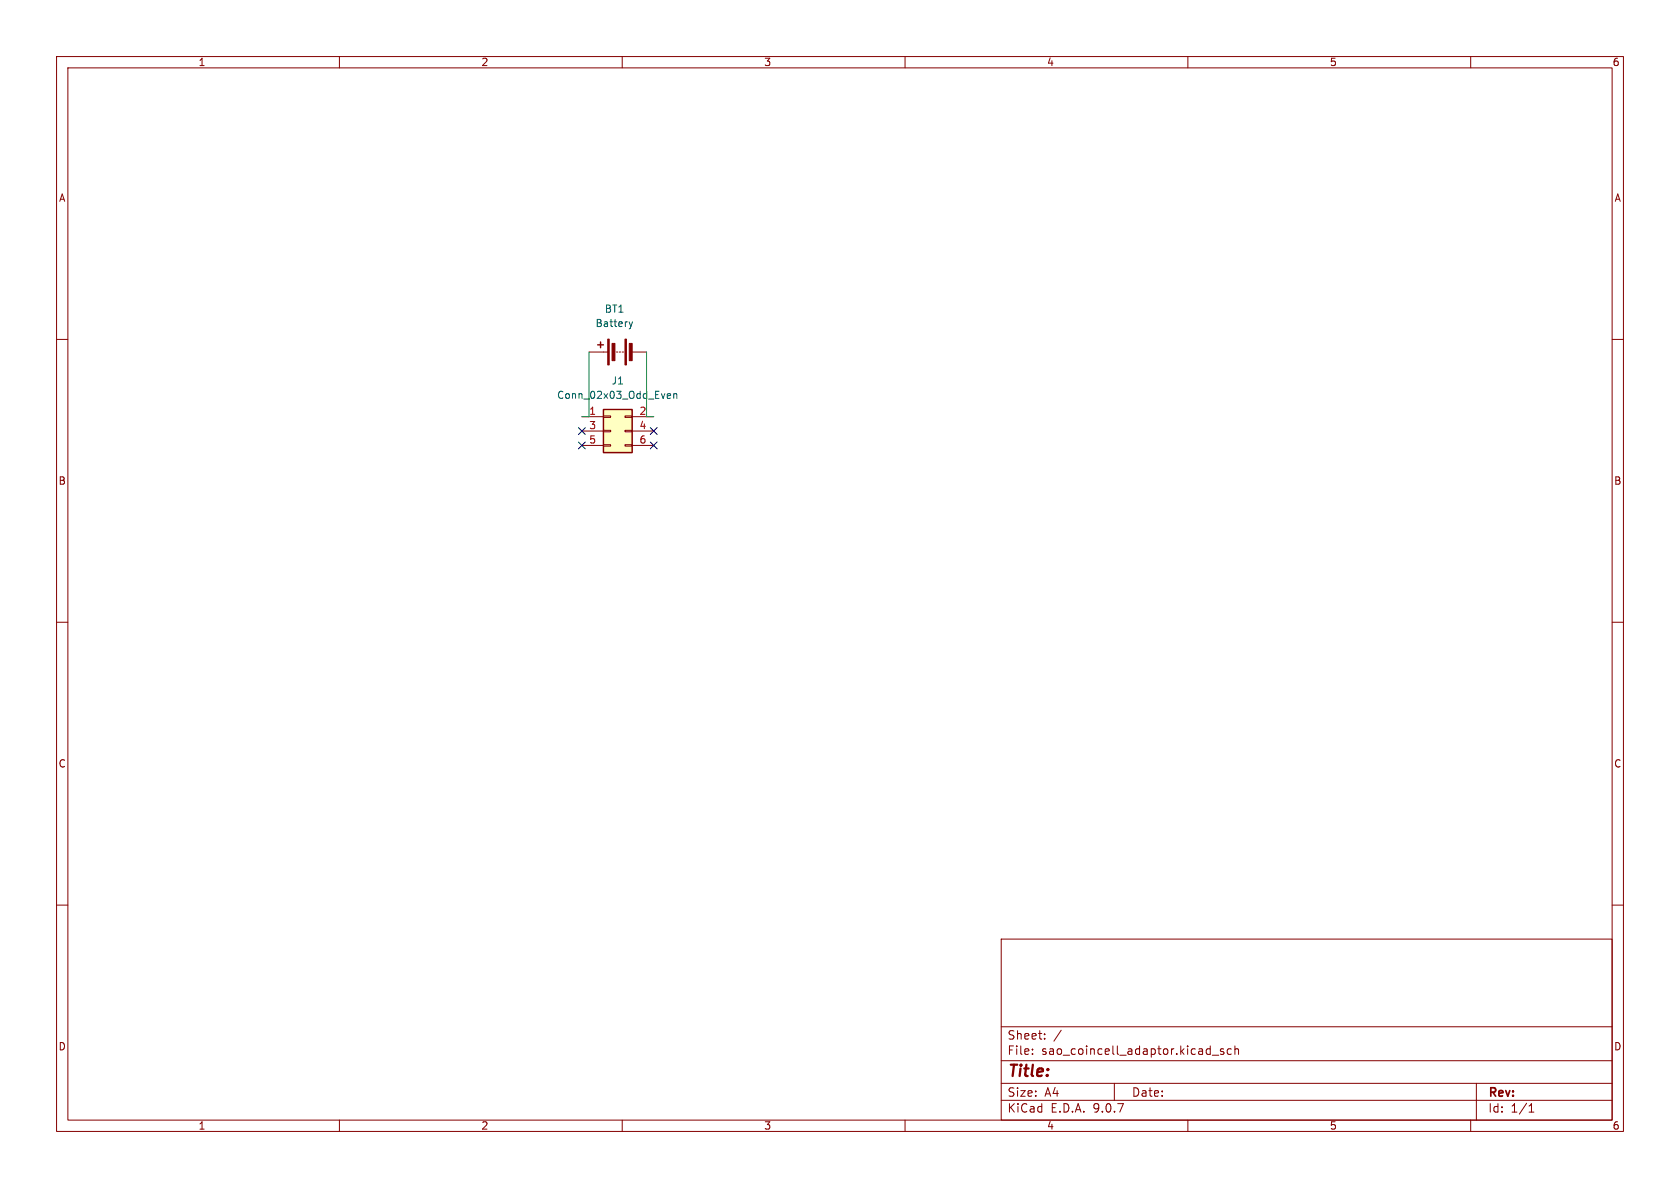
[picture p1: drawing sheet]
(kicad_sch
 (version 20250114)
 (generator "eeschema")
 (generator_version "9.0")
 (paper "A4")
 (lib_symbols
  (symbol "Connector_Generic:Conn_02x03_Odd_Even"
   (pin_names
    (offset 1.016) (hide yes)) (exclude_from_sim no) (in_bom yes) (on_board yes)
   (property "Reference" "J" (at 1.27 5.08 0) (effects (font (size 1.27 1.27))))
   (property "Value" "Conn_02x03_Odd_Even" (at 1.27 -5.08 0) (effects (font (size 1.27 1.27))))
   (property "Footprint" "" (at 0 0 0) (effects (font (size 1.27 1.27)) (hide yes)))
   (property "Datasheet" "~" (at 0 0 0) (effects (font (size 1.27 1.27)) (hide yes)))
   (property "Description" "Generic connector, double row, 02x03, odd/even pin numbering scheme (row 1 odd numbers, row 2 even numbers), script generated (kicad-library-utils/schlib/autogen/connector/)" (at 0 0 0) (effects (font (size 1.27 1.27)) (hide yes)))
   (symbol "Conn_02x03_Odd_Even_1_1"
    (rectangle (start -1.27 3.81) (end 3.81 -3.81) (stroke (width 0.254) (type default)) (fill (type background)))
    (rectangle (start -1.27 2.667) (end 0 2.413) (stroke (width 0.1524) (type default)) (fill (type none)))
    (rectangle (start -1.27 0.127) (end 0 -0.127) (stroke (width 0.1524) (type default)) (fill (type none)))
    (rectangle (start -1.27 -2.413) (end 0 -2.667) (stroke (width 0.1524) (type default)) (fill (type none)))
    (rectangle (start 3.81 2.667) (end 2.54 2.413) (stroke (width 0.1524) (type default)) (fill (type none)))
    (rectangle (start 3.81 0.127) (end 2.54 -0.127) (stroke (width 0.1524) (type default)) (fill (type none)))
    (rectangle (start 3.81 -2.413) (end 2.54 -2.667) (stroke (width 0.1524) (type default)) (fill (type none)))
    (pin passive line (at -5.08 2.54 0) (length 3.81) (name "Pin_1" (effects (font (size 1.27 1.27)))) (number "1" (effects (font (size 1.27 1.27)))))
    (pin passive line (at -5.08 0 0) (length 3.81) (name "Pin_3" (effects (font (size 1.27 1.27)))) (number "3" (effects (font (size 1.27 1.27)))))
    (pin passive line (at -5.08 -2.54 0) (length 3.81) (name "Pin_5" (effects (font (size 1.27 1.27)))) (number "5" (effects (font (size 1.27 1.27)))))
    (pin passive line (at 7.62 2.54 180) (length 3.81) (name "Pin_2" (effects (font (size 1.27 1.27)))) (number "2" (effects (font (size 1.27 1.27)))))
    (pin passive line (at 7.62 0 180) (length 3.81) (name "Pin_4" (effects (font (size 1.27 1.27)))) (number "4" (effects (font (size 1.27 1.27)))))
    (pin passive line (at 7.62 -2.54 180) (length 3.81) (name "Pin_6" (effects (font (size 1.27 1.27)))) (number "6" (effects (font (size 1.27 1.27))))))
   (embedded_fonts no))
  (symbol "Device:Battery"
   (pin_numbers (hide yes))
   (pin_names
    (offset 0) (hide yes)) (exclude_from_sim no) (in_bom yes) (on_board yes)
   (property "Reference" "BT" (at 2.54 2.54 0) (effects (font (size 1.27 1.27)) (justify left)))
   (property "Value" "Battery" (at 2.54 0 0) (effects (font (size 1.27 1.27)) (justify left)))
   (property "Footprint" "" (at 0 1.524 90) (effects (font (size 1.27 1.27)) (hide yes)))
   (property "Datasheet" "~" (at 0 1.524 90) (effects (font (size 1.27 1.27)) (hide yes)))
   (property "Description" "Multiple-cell battery" (at 0 0 0) (effects (font (size 1.27 1.27)) (hide yes)))
   (symbol "Battery_0_1"
    (rectangle (start -2.286 1.778) (end 2.286 1.524) (stroke (width 0) (type default)) (fill (type outline)))
    (rectangle (start -2.286 -1.27) (end 2.286 -1.524) (stroke (width 0) (type default)) (fill (type outline)))
    (rectangle (start -1.524 1.016) (end 1.524 0.508) (stroke (width 0) (type default)) (fill (type outline)))
    (rectangle (start -1.524 -2.032) (end 1.524 -2.54) (stroke (width 0) (type default)) (fill (type outline)))
    (polyline (pts (xy 0 1.778) (xy 0 2.54)) (stroke (width 0) (type default)) (fill (type none)))
    (polyline (pts (xy 0 0) (xy 0 0.254)) (stroke (width 0) (type default)) (fill (type none)))
    (polyline (pts (xy 0 -0.508) (xy 0 -0.254)) (stroke (width 0) (type default)) (fill (type none)))
    (polyline (pts (xy 0 -1.016) (xy 0 -0.762)) (stroke (width 0) (type default)) (fill (type none)))
    (polyline (pts (xy 0.762 3.048) (xy 1.778 3.048)) (stroke (width 0.254) (type default)) (fill (type none)))
    (polyline (pts (xy 1.27 3.556) (xy 1.27 2.54)) (stroke (width 0.254) (type default)) (fill (type none))))
   (symbol "Battery_1_1"
    (pin passive line (at 0 5.08 270) (length 2.54) (name "+" (effects (font (size 1.27 1.27)))) (number "1" (effects (font (size 1.27 1.27)))))
    (pin passive line (at 0 -5.08 90) (length 2.54) (name "-" (effects (font (size 1.27 1.27)))) (number "2" (effects (font (size 1.27 1.27))))))
   (embedded_fonts no)))
 (wire
  (pts (xy 104.14 62.23) (xy 104.14 73.66))
  (stroke (width 0) (type default)))
 (wire
  (pts (xy 104.14 73.66) (xy 102.87 73.66))
  (stroke (width 0) (type default)))
 (wire
  (pts (xy 114.3 62.23) (xy 114.3 73.66))
  (stroke (width 0) (type default)))
 (wire
  (pts (xy 114.3 73.66) (xy 115.57 73.66))
  (stroke (width 0) (type default)))
 (no_connect
  (at 102.87 76.2))
 (no_connect
  (at 102.87 78.74))
 (no_connect
  (at 115.57 76.2))
 (no_connect
  (at 115.57 78.74))
 (symbol
  (lib_id "Device:Battery")
  (at 109.22 62.23 90)
  (unit 1)
  (exclude_from_sim no)
  (in_bom yes)
  (on_board yes)
  (dnp no)
  (fields_autoplaced yes)
  (property "Reference" "BT1" (at 108.6485 54.61 90) (effects (font (size 1.27 1.27))))
  (property "Value" "Battery" (at 108.6485 57.15 90) (effects (font (size 1.27 1.27))))
  (property "Footprint" "Battery:BatteryHolder_MYOUNG_BS-07-A1BJ001_CR2032" (at 107.696 62.23 90) (effects (font (size 1.27 1.27)) (hide yes)))
  (property "Datasheet" "~" (at 107.696 62.23 90) (effects (font (size 1.27 1.27)) (hide yes)))
  (property "Description" "Multiple-cell battery" (at 109.22 62.23 0) (effects (font (size 1.27 1.27)) (hide yes)))
  (pin "1")
  (pin "2"))
 (symbol
  (lib_id "Connector_Generic:Conn_02x03_Odd_Even")
  (at 107.95 76.2 0)
  (unit 1)
  (exclude_from_sim no)
  (in_bom yes)
  (on_board yes)
  (dnp no)
  (fields_autoplaced yes)
  (property "Reference" "J1" (at 109.22 67.31 0) (effects (font (size 1.27 1.27))))
  (property "Value" "Conn_02x03_Odd_Even" (at 109.22 69.85 0) (effects (font (size 1.27 1.27))))
  (property "Footprint" "Connector_PinSocket_2.54mm:PinSocket_2x03_P2.54mm_Vertical" (at 107.95 76.2 0) (effects (font (size 1.27 1.27)) (hide yes)))
  (property "Datasheet" "~" (at 107.95 76.2 0) (effects (font (size 1.27 1.27)) (hide yes)))
  (property "Description" "Generic connector, double row, 02x03, odd/even pin numbering scheme (row 1 odd numbers, row 2 even numbers), script generated (kicad-library-utils/schlib/autogen/connector/)" (at 107.95 76.2 0) (effects (font (size 1.27 1.27)) (hide yes)))
  (pin "1")
  (pin "2")
  (pin "3")
  (pin "6")
  (pin "5")
  (pin "4"))
 (sheet_instances
  (path ""
   (page "1")))
 (embedded_fonts no))
